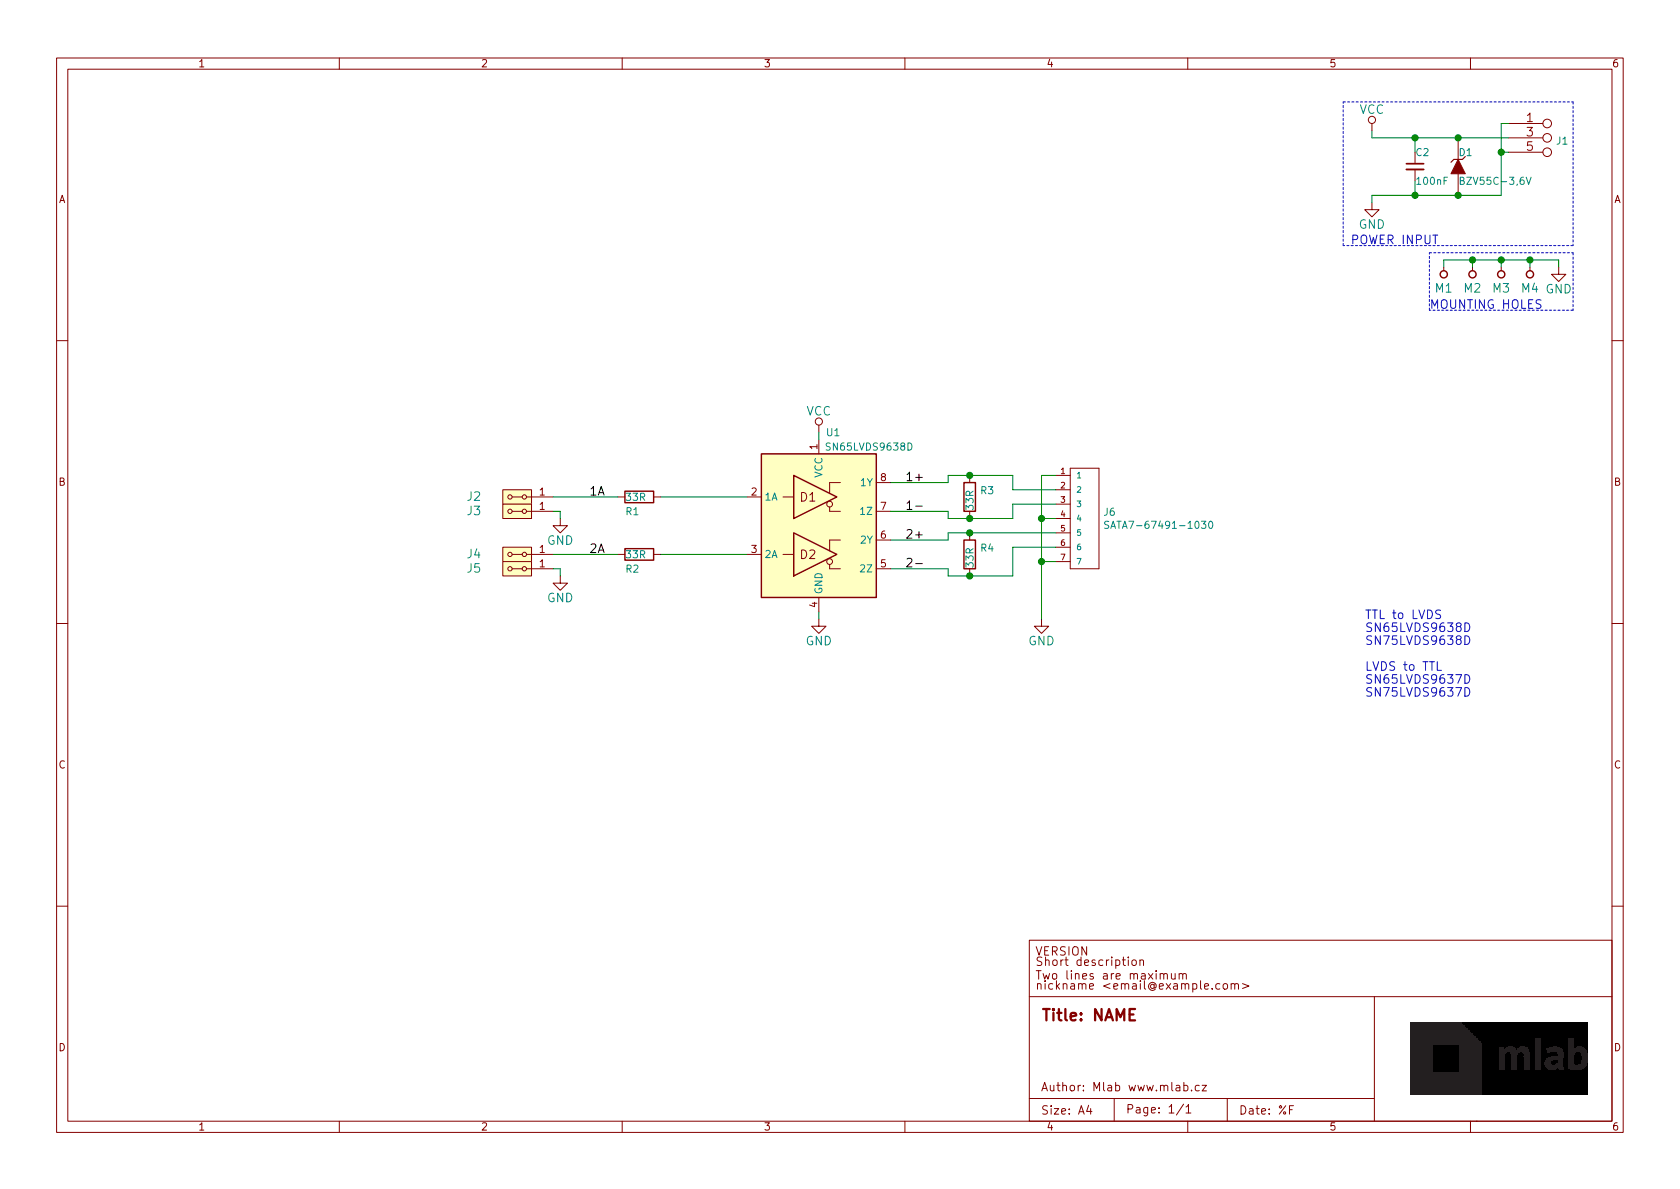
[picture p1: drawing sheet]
EESchema Schematic File Version 4
LIBS:TTLLVDS01A-cache
EELAYER 26 0
EELAYER END
$Descr A4 11693 8268
encoding utf-8
Sheet 1 1
Title "NAME"
Date "%F"
Rev "REV"
Comp "Mlab www.mlab.cz"
Comment1 "VERSION"
Comment2 "Short description \\nTwo lines are maximum"
Comment3 "nickname <email@example.com>"
Comment4 "BSD"
$EndDescr
$Comp
L power:VCC #PWR01
U 1 1
P 9550 900
F 0 "#PWR01" H 9550 750 60  0001 C CNN
F 1 "VCC" H 9550 1050 60  0000 C CNN
F 2 "" H 9550 900 60  0000 C CNN
F 3 "" H 9550 900 60  0000 C CNN
	1    9550 900 
	1    0    0    -1  
$EndComp
$Comp
L power:GND #PWR02
U 1 1
P 9550 1400
F 0 "#PWR02" H 9550 1150 60  0001 C CNN
F 1 "GND" H 9550 1250 60  0000 C CNN
F 2 "" H 9550 1400 60  0000 C CNN
F 3 "" H 9550 1400 60  0000 C CNN
	1    9550 1400
	1    0    0    -1  
$EndComp
Text Notes 9400 1700 0    60   ~ 0
POWER INPUT
$Comp
L MLAB_MECHANICAL:HOLE M1
U 1 1
P 10050 1900
F 0 "M1" V 9950 1900 60  0000 C CNN
F 1 "HOLE" H 10050 1800 60  0001 C CNN
F 2 "Mlab_Mechanical:MountingHole_3mm" H 10050 1900 60  0001 C CNN
F 3 "" H 10050 1900 60  0000 C CNN
	1    10050 1900
	0    -1   -1   0   
$EndComp
$Comp
L MLAB_MECHANICAL:HOLE M2
U 1 1
P 10250 1900
F 0 "M2" V 10150 1900 60  0000 C CNN
F 1 "HOLE" H 10250 1800 60  0001 C CNN
F 2 "Mlab_Mechanical:MountingHole_3mm" H 10250 1900 60  0001 C CNN
F 3 "" H 10250 1900 60  0000 C CNN
	1    10250 1900
	0    -1   -1   0   
$EndComp
$Comp
L MLAB_MECHANICAL:HOLE M3
U 1 1
P 10450 1900
F 0 "M3" V 10350 1900 60  0000 C CNN
F 1 "HOLE" H 10450 1800 60  0001 C CNN
F 2 "Mlab_Mechanical:MountingHole_3mm" H 10450 1900 60  0001 C CNN
F 3 "" H 10450 1900 60  0000 C CNN
	1    10450 1900
	0    -1   -1   0   
$EndComp
$Comp
L MLAB_MECHANICAL:HOLE M4
U 1 1
P 10650 1900
F 0 "M4" V 10550 1900 60  0000 C CNN
F 1 "HOLE" H 10650 1800 60  0001 C CNN
F 2 "Mlab_Mechanical:MountingHole_3mm" H 10650 1900 60  0001 C CNN
F 3 "" H 10650 1900 60  0000 C CNN
	1    10650 1900
	0    -1   -1   0   
$EndComp
$Comp
L power:GND #PWR03
U 1 1
P 10850 1850
F 0 "#PWR03" H 10850 1600 60  0001 C CNN
F 1 "GND" H 10850 1700 60  0000 C CNN
F 2 "" H 10850 1850 60  0000 C CNN
F 3 "" H 10850 1850 60  0000 C CNN
	1    10850 1850
	1    0    0    -1  
$EndComp
Wire Wire Line
	10850 1850 10850 1800
Wire Wire Line
	10850 1800 10650 1800
Wire Wire Line
	10050 1800 10050 1850
Wire Wire Line
	10250 1850 10250 1800
Connection ~ 10250 1800
Wire Wire Line
	10450 1850 10450 1800
Connection ~ 10450 1800
Wire Wire Line
	10650 1850 10650 1800
Connection ~ 10650 1800
Wire Notes Line
	9950 1750 10950 1750
Wire Notes Line
	10950 1750 10950 2150
Wire Notes Line
	10950 2150 9950 2150
Wire Notes Line
	9950 2150 9950 1750
Text Notes 9950 2150 0    60   ~ 0
MOUNTING HOLES
Wire Wire Line
	10250 1800 10050 1800
Wire Wire Line
	10450 1800 10250 1800
Wire Wire Line
	10650 1800 10450 1800
Wire Wire Line
	9550 1350 9550 1400
$Comp
L MLAB_D:D_ZENER D1
U 1 1
P 10150 1150
F 0 "D1" V 10050 1150 50  0000 L CNN
F 1 "BZV55C-3,6V" V 10250 1150 50  0000 L CNN
F 2 "Diode_SMD:D_MiniMELF" H 10150 1150 60  0001 C CNN
F 3 "" H 10150 1150 60  0000 C CNN
	1    10150 1150
	0    1    1    0   
$EndComp
Wire Wire Line
	9550 900  9550 950 
Wire Wire Line
	10150 950  9850 950 
$Comp
L MLAB_Jumpers:JUMP_3X2 J1
U 1 1
P 10900 1000
F 0 "J1" H 10829 1030 50  0000 L CNN
F 1 "JUMP_3X2" V 10900 1050 40  0001 C CNN
F 2 "Mlab_Pin_Headers:Straight_2x03" H 10900 1000 60  0001 C CNN
F 3 "" H 10900 1000 60  0000 C CNN
	1    10900 1000
	1    0    0    -1  
$EndComp
Wire Wire Line
	10500 850  10450 850 
Wire Wire Line
	10450 850  10450 1050
Wire Wire Line
	10500 1050 10450 1050
Connection ~ 10450 1050
Wire Wire Line
	10450 1050 10450 1350
Wire Notes Line
	10950 1700 9350 1700
Wire Notes Line
	9350 1700 9350 700 
Wire Notes Line
	9350 700  10950 700 
Wire Notes Line
	10950 700  10950 1700
Wire Wire Line
	9850 950  9550 950 
Connection ~ 9850 950 
Wire Wire Line
	9850 950  9850 1050
Wire Wire Line
	9850 1350 10150 1350
Wire Wire Line
	9850 1350 9550 1350
Connection ~ 9850 1350
Wire Wire Line
	9850 1250 9850 1350
$Comp
L Device:C_Small C2
U 1 1
P 9850 1150
F 0 "C2" H 9850 1250 50  0000 L CNN
F 1 "100nF" H 9850 1050 50  0000 L CNN
F 2 "Mlab_R:SMD-0805" H 9850 1150 60  0001 C CNN
F 3 "" H 9850 1150 60  0000 C CNN
F 4 "C0805_100n" H 9850 1150 50  0001 C CNN "UST_id"
	1    9850 1150
	1    0    0    -1  
$EndComp
Connection ~ 10150 950 
Connection ~ 10150 1350
Wire Wire Line
	10150 1350 10450 1350
Wire Wire Line
	10150 950  10500 950 
$Comp
L MLAB_IO:SN65LVDS9638D U1
U 1 1
P 5700 3650
F 0 "U1" H 5800 4300 50  0000 C CNN
F 1 "SN65LVDS9638D" H 6050 4200 50  0000 C CNN
F 2 "Package_SO:SOIC-8_3.9x4.9mm_P1.27mm" H 5700 3000 50  0001 C CNN
F 3 "http://www.ti.com/lit/ds/symlink/ds90lv027a.pdf" H 5700 4050 50  0001 C CNN
F 4 "5c7268ed1287500b4e112f34" H 5700 3650 50  0001 C CNN "UST_ID"
	1    5700 3650
	1    0    0    -1  
$EndComp
$Comp
L MLAB_CONNECTORS:SATA7-67491-1030 J6
U 1 1
P 7550 3600
F 0 "J6" H 7678 3646 50  0000 L CNN
F 1 "SATA7-67491-1030" H 7678 3555 50  0000 L CNN
F 2 "Mlab_CON:SATA-7_THT_VERT_2" H 7550 3750 50  0001 C CNN
F 3 "" H 7550 3600 60  0000 C CNN
F 4 "5c70984712875079b91f8a7b" H 7550 3600 50  0001 C CNN "UST_ID"
	1    7550 3600
	1    0    0    -1  
$EndComp
$Comp
L power:GND #PWR08
U 1 1
P 7250 4300
F 0 "#PWR08" H 7250 4050 60  0001 C CNN
F 1 "GND" H 7250 4150 60  0000 C CNN
F 2 "" H 7250 4300 60  0000 C CNN
F 3 "" H 7250 4300 60  0000 C CNN
	1    7250 4300
	1    0    0    -1  
$EndComp
$Comp
L Device:R R3
U 1 1
P 6750 3450
F 0 "R3" H 6820 3496 50  0000 L CNN
F 1 "33R" V 6750 3350 50  0000 L CNN
F 2 "Mlab_R:SMD-0805" V 6680 3450 50  0001 C CNN
F 3 "~" H 6750 3450 50  0001 C CNN
F 4 "5c70984512875079b91f8970" H 6750 3450 50  0001 C CNN "UST_ID"
	1    6750 3450
	1    0    0    -1  
$EndComp
$Comp
L Device:R R4
U 1 1
P 6750 3850
F 0 "R4" H 6820 3896 50  0000 L CNN
F 1 "33R" V 6750 3750 50  0000 L CNN
F 2 "Mlab_R:SMD-0805" V 6680 3850 50  0001 C CNN
F 3 "~" H 6750 3850 50  0001 C CNN
F 4 "5c70984512875079b91f8970" H 6750 3850 50  0001 C CNN "UST_ID"
	1    6750 3850
	1    0    0    -1  
$EndComp
Wire Wire Line
	6600 3550 6600 3600
Wire Wire Line
	6600 3600 6750 3600
Wire Wire Line
	6750 3300 6600 3300
Wire Wire Line
	6600 3300 6600 3350
Wire Wire Line
	6600 3350 6200 3350
Wire Wire Line
	6200 3550 6600 3550
Wire Wire Line
	6200 3750 6600 3750
Wire Wire Line
	6600 3750 6600 3700
Wire Wire Line
	6600 3700 6750 3700
Wire Wire Line
	6750 4000 6600 4000
Wire Wire Line
	6600 4000 6600 3950
Wire Wire Line
	6600 3950 6200 3950
Wire Wire Line
	7350 3300 7250 3300
Wire Wire Line
	7250 3300 7250 3600
Wire Wire Line
	7350 3900 7250 3900
Connection ~ 7250 3900
Wire Wire Line
	7250 3900 7250 4300
Wire Wire Line
	7350 3600 7250 3600
Connection ~ 7250 3600
Wire Wire Line
	7250 3600 7250 3900
$Comp
L power:GND #PWR07
U 1 1
P 5700 4300
F 0 "#PWR07" H 5700 4050 60  0001 C CNN
F 1 "GND" H 5700 4150 60  0000 C CNN
F 2 "" H 5700 4300 60  0000 C CNN
F 3 "" H 5700 4300 60  0000 C CNN
	1    5700 4300
	1    0    0    -1  
$EndComp
Wire Wire Line
	5700 4300 5700 4250
$Comp
L power:VCC #PWR06
U 1 1
P 5700 3000
F 0 "#PWR06" H 5700 2850 60  0001 C CNN
F 1 "VCC" H 5700 3150 60  0000 C CNN
F 2 "" H 5700 3000 60  0000 C CNN
F 3 "" H 5700 3000 60  0000 C CNN
	1    5700 3000
	1    0    0    -1  
$EndComp
Wire Wire Line
	5700 3050 5700 3000
Wire Wire Line
	7350 3400 7050 3400
Wire Wire Line
	7050 3400 7050 3300
Wire Wire Line
	7050 3300 6750 3300
Connection ~ 6750 3300
Wire Wire Line
	6750 3600 7050 3600
Wire Wire Line
	7050 3600 7050 3500
Wire Wire Line
	7050 3500 7350 3500
Connection ~ 6750 3600
Wire Wire Line
	6750 3700 7350 3700
Connection ~ 6750 3700
Wire Wire Line
	6750 4000 7050 4000
Wire Wire Line
	7050 4000 7050 3800
Wire Wire Line
	7050 3800 7350 3800
Connection ~ 6750 4000
$Comp
L MLAB_HEADER:HEADER_2x01_PARALLEL J2
U 1 1
P 3600 3450
F 0 "J2" H 3900 3450 60  0000 C CNN
F 1 "HEADER_2x01_PARALLEL" H 3519 3319 60  0001 C CNN
F 2 "Mlab_Pin_Headers:Straight_2x01" H 3600 3450 60  0001 C CNN
F 3 "" H 3600 3450 60  0000 C CNN
	1    3600 3450
	-1   0    0    1   
$EndComp
$Comp
L MLAB_HEADER:HEADER_2x01_PARALLEL J3
U 1 1
P 3600 3550
F 0 "J3" H 3900 3550 60  0000 C CNN
F 1 "HEADER_2x01_PARALLEL" H 3519 3419 60  0001 C CNN
F 2 "Mlab_Pin_Headers:Straight_2x01" H 3600 3550 60  0001 C CNN
F 3 "" H 3600 3550 60  0000 C CNN
	1    3600 3550
	-1   0    0    1   
$EndComp
$Comp
L MLAB_HEADER:HEADER_2x01_PARALLEL J4
U 1 1
P 3600 3850
F 0 "J4" H 3900 3850 60  0000 C CNN
F 1 "HEADER_2x01_PARALLEL" H 3519 3719 60  0001 C CNN
F 2 "Mlab_Pin_Headers:Straight_2x01" H 3600 3850 60  0001 C CNN
F 3 "" H 3600 3850 60  0000 C CNN
	1    3600 3850
	-1   0    0    1   
$EndComp
$Comp
L MLAB_HEADER:HEADER_2x01_PARALLEL J5
U 1 1
P 3600 3950
F 0 "J5" H 3900 3950 60  0000 C CNN
F 1 "HEADER_2x01_PARALLEL" H 3519 3819 60  0001 C CNN
F 2 "Mlab_Pin_Headers:Straight_2x01" H 3600 3950 60  0001 C CNN
F 3 "" H 3600 3950 60  0000 C CNN
	1    3600 3950
	-1   0    0    1   
$EndComp
$Comp
L power:GND #PWR05
U 1 1
P 3900 4000
F 0 "#PWR05" H 3900 3750 60  0001 C CNN
F 1 "GND" H 3900 3850 60  0000 C CNN
F 2 "" H 3900 4000 60  0000 C CNN
F 3 "" H 3900 4000 60  0000 C CNN
	1    3900 4000
	1    0    0    -1  
$EndComp
$Comp
L power:GND #PWR04
U 1 1
P 3900 3600
F 0 "#PWR04" H 3900 3350 60  0001 C CNN
F 1 "GND" H 3900 3450 60  0000 C CNN
F 2 "" H 3900 3600 60  0000 C CNN
F 3 "" H 3900 3600 60  0000 C CNN
	1    3900 3600
	1    0    0    -1  
$EndComp
Wire Wire Line
	3850 3550 3900 3550
Wire Wire Line
	3900 3550 3900 3600
Wire Wire Line
	3850 3950 3900 3950
Wire Wire Line
	3900 3950 3900 4000
Text Label 4100 3450 0    60   ~ 0
1A
Text Label 4100 3850 0    60   ~ 0
2A
Text Label 6300 3350 0    60   ~ 0
1+
Text Label 6300 3550 0    60   ~ 0
1-
Text Label 6300 3750 0    60   ~ 0
2+
Text Label 6300 3950 0    60   ~ 0
2-
$Comp
L Device:R R1
U 1 1
P 4450 3450
F 0 "R1" V 4550 3350 50  0000 L CNN
F 1 "33R" V 4450 3350 50  0000 L CNN
F 2 "Mlab_R:SMD-0805" V 4380 3450 50  0001 C CNN
F 3 "~" H 4450 3450 50  0001 C CNN
F 4 "5c70984512875079b91f8970" H 4450 3450 50  0001 C CNN "UST_ID"
	1    4450 3450
	0    1    1    0   
$EndComp
$Comp
L Device:R R2
U 1 1
P 4450 3850
F 0 "R2" V 4550 3750 50  0000 L CNN
F 1 "33R" V 4450 3750 50  0000 L CNN
F 2 "Mlab_R:SMD-0805" V 4380 3850 50  0001 C CNN
F 3 "~" H 4450 3850 50  0001 C CNN
F 4 "5c70984512875079b91f8970" H 4450 3850 50  0001 C CNN "UST_ID"
	1    4450 3850
	0    1    1    0   
$EndComp
Wire Wire Line
	3850 3450 4300 3450
Wire Wire Line
	4600 3450 5200 3450
Wire Wire Line
	4600 3850 5200 3850
Wire Wire Line
	4300 3850 3850 3850
Text Notes 9500 4850 0    60   ~ 0
TTL to LVDS\nSN65LVDS9638D\nSN75LVDS9638D\n\nLVDS to TTL \nSN65LVDS9637D\nSN75LVDS9637D
$EndSCHEMATC
